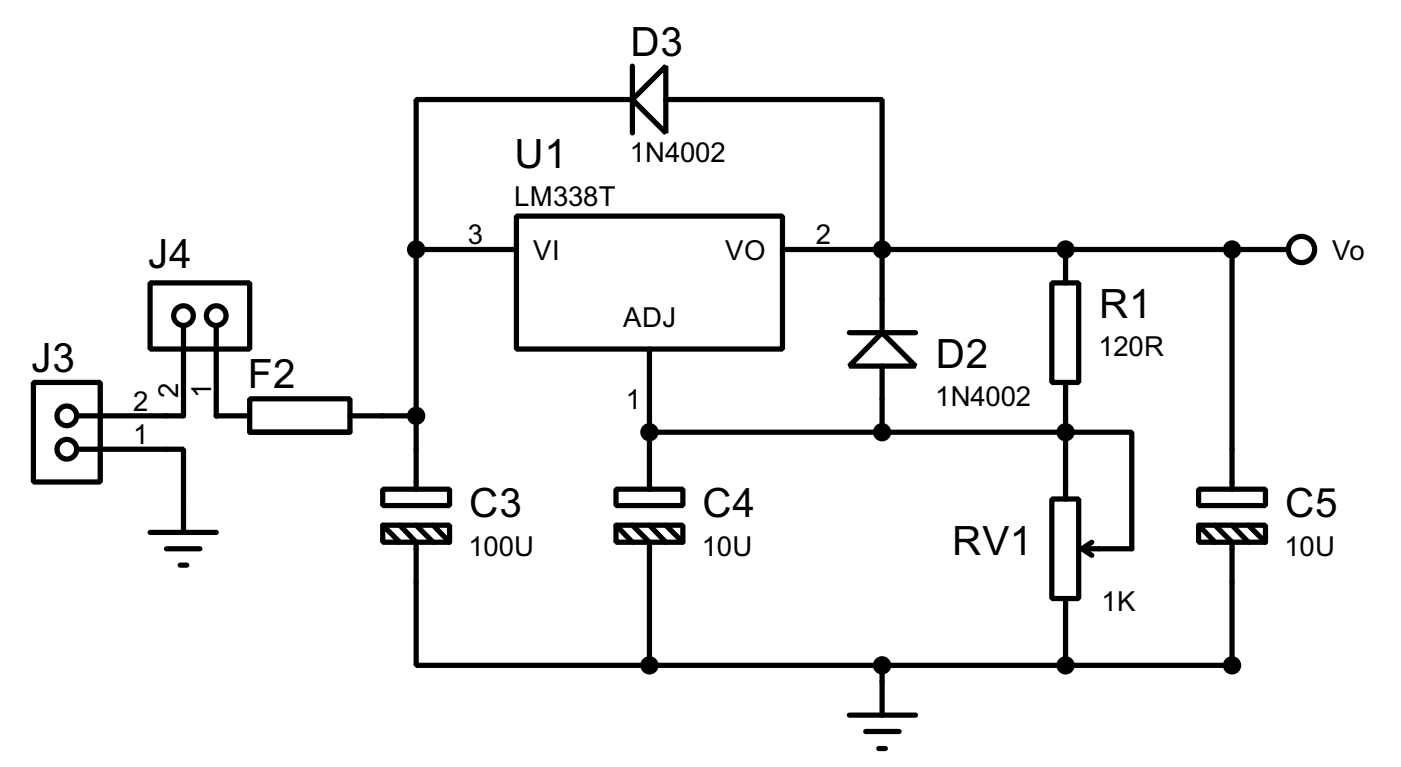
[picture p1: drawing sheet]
<svg xmlns="http://www.w3.org/2000/svg" width="107mm" height="59mm" viewBox="0 0 107 59" stroke-linecap="round" stroke-linejoin="round" font-family="sans-serif">
<g fill="none" stroke="#000" stroke-width=".4">
<path d="M31.8 19.1h7.6M31.8 19.1v18.3M39.4 16.5h20.3v10.2h-20.3zM48.3 7.6l2.5-2.5v5.1zM48.3 7.6h-16.5v11.5M48.3 5.1v5.1M50.8 7.6h16.5v17.8M59.7 19.1h38.6M81.3 19.1v2.5M94 19.1v18.3M2.6 29.2h5.1v7.6h-5.1zM5.9 34.3h8.1v6.4"/>
<path d="M11.5 21.6h7.6v5.1h-7.6zM14 24.9v6.9h-8.1M16.5 24.9v6.9h2.6M19.1 30.5h7.6v2.5h-7.6zM19.1 33h7.6M26.7 31.8h5.1M29.2 37.4h5.1v1.2h-5.1zM47 37.4h5.1v1.2h-5.1zM49.6 33h36.8v8.9h-3.8M49.6 26.7v10.7M64.8 25.4h5.1M67.3 25.4l2.6 2.6h-5.1z"/>
<path d="M67.3 28v5M80.3 21.6h2v7.6h-2zM80.3 38.1h2v7.6h-2zM81.3 29.2v8.9M91.5 37.4h5.1v1.2h-5.1zM11.5 40.7h5M12.7 41.9h2.6M13.8 43.2h.5M29.2 40.1h5.1v1.3h-5.1zM29.2 40.1l1.3 1.3M30.5 40.1l1.3 1.3v9.4h17.8M31.8 40.1l1.3 1.3"/>
<path d="M33.1 40.1l1.2 1.3M47 40.1h5.1v1.3h-5.1zM47 40.1l1.3 1.3M48.3 40.1l1.3 1.3v9.4M49.6 40.1l1.2 1.3M50.8 40.1l1.3 1.3M64.8 54.6h5.1M66.1 55.9h2.5M67.1 57.2h.5M67.3 50.8v3.8M81.3 45.7v5.1M82.6 41.9l.7 .5"/>
<path d="M83.3 41.4l-.7 .5M91.5 40.1h5.1v1.3h-5.1zM91.5 40.1l1.2 1.3M92.7 40.1l1.3 1.3v9.4h-44.4M94 40.1l1.3 1.3M95.3 40.1l1.3 1.3"/>
<circle cx="99.3" cy="19.1" r="1"/>
<circle cx="5.1" cy="34.3" r=".75"/>
<circle cx="5.1" cy="31.8" r=".75"/>
<circle cx="14" cy="24.1" r=".75"/>
<circle cx="16.5" cy="24.1" r=".75"/>
</g>
<g fill="#000">
<circle cx="81.3" cy="19.1" r=".2"/>
<circle cx="16.5" cy="31.8" r=".2"/>
</g>
<g fill="#000" stroke="#000" stroke-width=".4">
<circle cx="31.7" cy="19.1" r=".5"/>
<circle cx="67.3" cy="19.1" r=".5"/>
<circle cx="81.3" cy="19.1" r=".5"/>
<circle cx="94" cy="19.1" r=".5"/>
<circle cx="31.7" cy="31.8" r=".5"/>
<circle cx="49.5" cy="33" r=".5"/>
<circle cx="67.3" cy="33" r=".5"/>
<circle cx="81.3" cy="33" r=".5"/>
<circle cx="49.5" cy="50.8" r=".5"/>
<circle cx="67.3" cy="50.8" r=".5"/>
<circle cx="81.3" cy="50.8" r=".5"/>
<circle cx="94" cy="50.8" r=".5"/>
</g>
<g font-size="3.5">
<text x="48.1" y="4.2">D3</text>
<text x="39.3" y="12.9">U1</text>
<text x="11.3" y="20.5">J4</text>
<text x="2.4" y="28.4">J3</text>
<text x="18.9" y="29.7">F2</text>
<text x="71.4" y="28.1">D2</text>
<text x="83.9" y="24.3">R1</text>
<text x="35.8" y="39.5">C3</text>
<text x="53.6" y="39.5">C4</text>
<text x="98.1" y="39.5">C5</text>
<text x="72.7" y="42.4">RV1</text>
</g>
<g font-size="2.4">
<text x="39.2" y="15.8">LM338T</text>
<text x="48.1" y="12.3">1N4002</text>
<text x="35.7" y="18.7">3</text>
<text x="40.7" y="19.8">VI</text>
<text x="55.3" y="19.8">VO</text>
<text x="62.3" y="18.7">2</text>
<text x="101.6" y="19.8">Vo</text>
<text x="47.5" y="25">ADJ</text>
<text x="83.8" y="27.2">120R</text>
<text x="10.2" y="33.9">1</text>
<text x="10.2" y="31.4">2</text>
<text x="13.6" y="30.3" transform="rotate(-90 13.6 30.3)">2</text>
<text x="16.1" y="30.3" transform="rotate(-90 16.1 30.3)">1</text>
<text x="47.8" y="31.2">1</text>
<text x="71.4" y="31">1N4002</text>
<text x="35.8" y="42.5">100U</text>
<text x="53.6" y="42.5">10U</text>
<text x="84.1" y="46.7">1K</text>
<text x="98" y="42.5">10U</text>
</g>
</svg>
